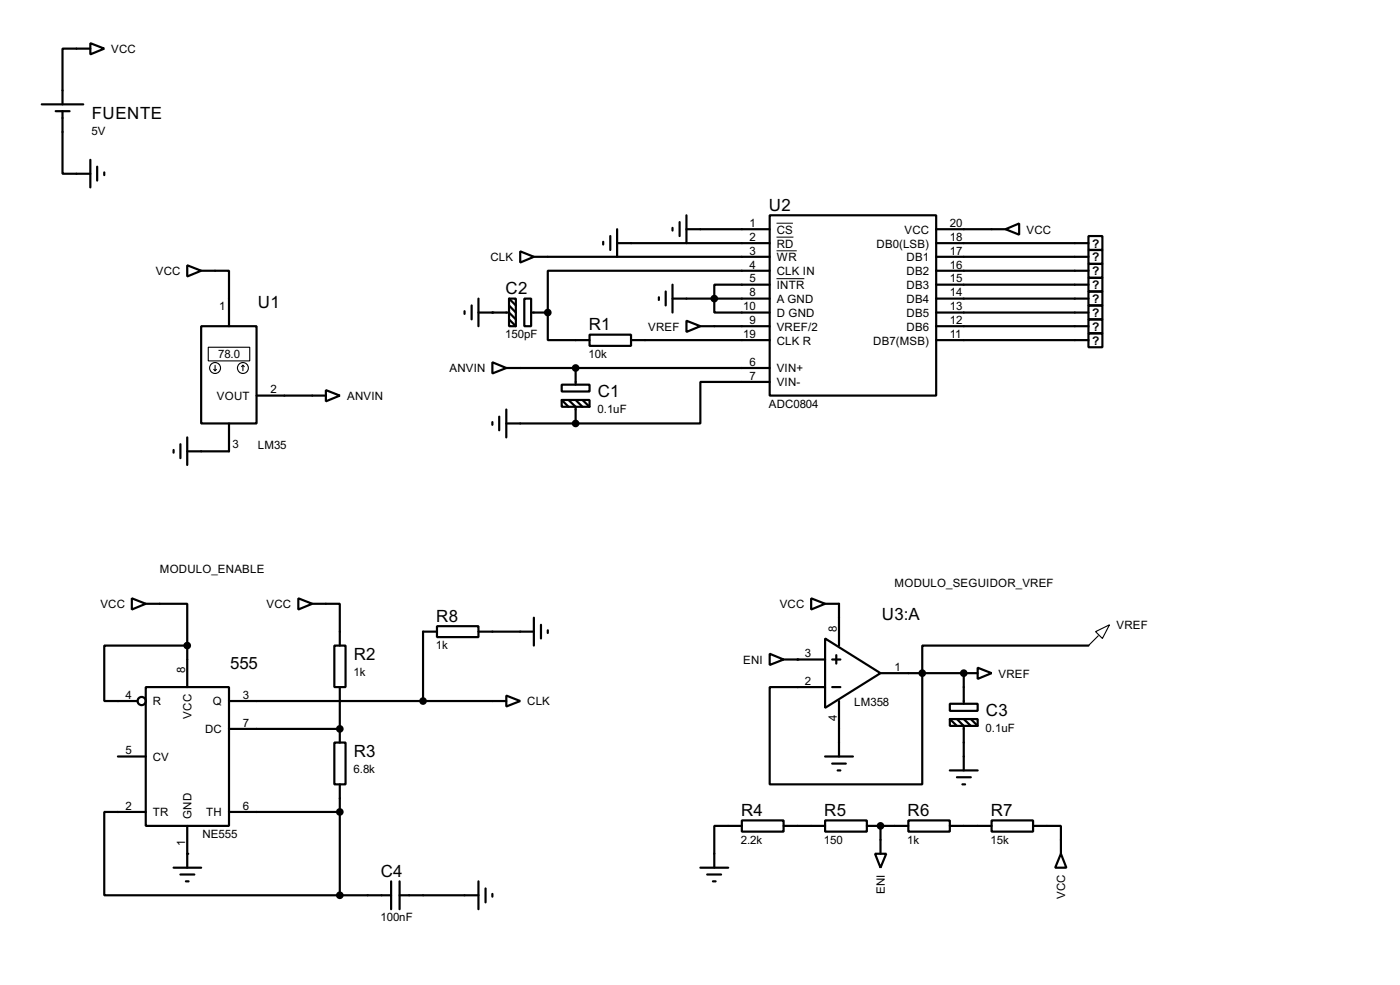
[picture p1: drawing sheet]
<svg xmlns="http://www.w3.org/2000/svg" width="256mm" height="180mm" viewBox="0 0 256 180" stroke-linecap="round" stroke-linejoin="round" font-family="sans-serif">
<g fill="none" stroke="#000" stroke-width=".4">
<path d="M7.7 19.1h7.6M16.6 7.9l2.5 1-2.5 1.1zM16.6 8.9h-5.1v10.2M10.2 20.4h2.6M11.5 20.4v11.4h5.1M16.6 29.3v5M17.8 30.5v2.6M19.1 31.6v.5M125.8 39.4v5.1M141 39.4h30.5v33h-30.5zM34.3 48.6l2.6 1-2.6 1zM36.9 59.7h10.1v17.8h-10.1z"/>
<path d="M36.9 49.6h5.1v10.1M85.1 57v.5M86.4 55.9v2.6M87.7 57.2h5.6l1.2 1.3M87.7 54.7v5M93.3 54.7h1.2v5h-1.2zM93.3 54.7l1.2 1.2M93.3 55.9l1.2 1.3M93.3 58.5l1.2 1.2M95.3 46l2.5 1-2.5 1.1zM96.1 54.7h1.2v5h-1.2zM97.3 57.2h3.1"/>
<path d="M97.8 47h43.2M100.4 57.2v5.1h7.6M110.5 44.3v.5M111.8 43.2v2.6M113.1 44.5h27.9M113.1 42v5M120.7 54.4v.5M122 53.4v2.5M123.2 54.7h17.8M123.2 41.7v.5M123.2 52.1v5.1M124.5 40.7v2.5"/>
<path d="M125.8 58.7l2.5 1-2.5 1.1zM125.8 42h15.2M128.3 59.7h12.7M141 49.6h-40.6v7.6M141 52.1h-10.1v5.1h10.1M171.5 42h12.7M171.5 59.7h27.9M171.5 44.5h27.9M171.5 47h27.9M171.5 49.6h27.9M171.5 52.1h27.9M171.5 54.7h27.9"/>
<path d="M171.5 57.2h27.9M184.2 42l2.5-1.1v2.1zM199.4 43.2h2.6v2.6h-2.6zM199.4 45.8h2.6v2.5h-2.6zM199.4 48.3h2.6v2.6h-2.6zM199.4 50.9h2.6v2.5h-2.6zM199.4 53.4h2.6v2.5h-2.6zM199.4 55.9h2.6v2.6h-2.6zM199.4 58.5h2.6v2.5h-2.6zM42 77.5v5.1h-7.7M47 72.4h12.7M59.7 71.4l2.6 1-2.6 1.1z"/>
<path d="M90.2 66.3l2.6 1.1-2.6 1zM90.2 77.3v.5M91.5 76.3v2.5M92.8 67.4h48.2M92.8 77.5h12.7M92.8 75v5.1M102.9 70.4h5.1v1.3h-5.1zM102.9 73.2h5.1v1.3h-5.1zM102.9 73.2l1.3 1.3M104.2 73.2l1.3 1.3v3M105.5 67.4v3M105.5 73.2l1.2 1.3"/>
<path d="M106.7 73.2l1.3 1.3M108 61.3h7.6v2h-7.6zM115.6 62.3h25.4M141 69.9h-12.7v7.6h-22.8M171.5 62.3h27.9M199.4 61h2.6v2.6h-2.6zM31.8 82.4v.5M33.1 81.3v2.6M34.3 80.1v5M24.2 109.5l2.5 1-2.5 1.1zM26.7 110.5h7.6v7.7M34.3 118.2h-15.2v10.1h6.1"/>
<path d="M34.3 118.2v7.6M54.7 109.5l2.5 1-2.5 1.1zM57.2 110.5h5.1v7.7M61.3 118.2h2v7.6h-2zM80.1 114.6h7.6v2h-7.6zM80.1 115.6h-2.6v12.7M87.7 115.6h10.1M97.8 113.1v5.1M99.1 114.4v2.5M100.4 115.4v.5M141 119.7l2.6 1-2.6 1zM148.6 109.5l2.6 1-2.6 1.1z"/>
<path d="M151.2 116.9l10.1 6.3-10.1 6.4zM151.2 110.5h2.5v7.7M153.2 119.9v1.6M199.4 118.2h-30.4v25.4h-28v-17.8h10.2M21.6 138.5h5.1M26.7 125.8h15.3v25.4h-15.3zM42 133.4h20.3M42 128.3h50.8M61.3 135.9h2v7.7h-2zM62.3 125.8v10.1M92.8 127.3l2.5 1-2.5 1zM143.6 120.7h7.6"/>
<path d="M151.2 138.5h5.1M152.5 125.8h1.5M152.5 120.7h1.5M152.5 139.8h2.5M153.7 128.3v10.2M161.3 123.2h17.8M174 128.8h5.1v1.3h-5.1zM174 131.6h5.1v1.3h-5.1zM174 131.6l1.3 1.3M175.3 131.6l1.3 1.3v8.1M176.6 123.2v5.6M176.6 131.6l1.3 1.3"/>
<path d="M177.9 131.6l1.2 1.3M179.1 122.2l2.6 1-2.6 1.1zM26.7 148.6h-7.6v15.3h43.2M31.8 158.8h5.1M34.3 151.2v7.6M42 148.6h20.3M62.3 143.6v20.3M128.3 158.8h5.1M135.9 150.2h7.7v2h-7.7zM135.9 151.2h-5v7.6M143.6 151.2h7.6M151.2 150.2h7.6v2h-7.6z"/>
<path d="M153.5 141h.5M158.8 151.2h7.6M160.3 156.3h2.1l-1.1 2.5zM161.3 151.2v5.1M166.4 150.2h7.6v2h-7.6zM174 151.2h7.7M174 141h5.1M175.3 142.3h2.6M176.3 143.6h.5M181.7 150.2h7.6v2h-7.6zM189.3 151.2h5.1v5.1M194.4 156.3l1 2.5h-2.1z"/>
<path d="M33.1 160.1h2.5M34.1 161.3h.5M62.3 163.9h9.4M71.7 161.3v5.1M73.2 163.9h14.5M73.2 161.3v5.1M87.7 161.3v5.1M89 162.6v2.6M90.2 163.6v.5M129.6 160.1h2.5M130.6 161.3h.5"/>
<circle cx="25.9" cy="128.3" r=".75"/>
</g>
<g fill="#000">
<circle cx="90.2" cy="57.2" r=".2"/>
<circle cx="100.4" cy="57.2" r=".2"/>
<circle cx="105.5" cy="67.4" r=".2"/>
<circle cx="105.5" cy="77.5" r=".2"/>
<circle cx="62.3" cy="133.4" r=".2"/>
<circle cx="146.1" cy="120.7" r=".2"/>
<circle cx="176.6" cy="123.2" r=".2"/>
<circle cx="34.3" cy="156.3" r=".2"/>
<circle cx="161.3" cy="151.2" r=".2"/>
</g>
<g fill="none" stroke="#000" stroke-width=".2">
<path d="M38.2 63.6h7.6v2.5h-7.6zM39.2 67.6l.2 .3M39.4 66.9v1M39.7 67.6l-.3 .3M44.5 66.9l-.2 .2M44.5 66.9l.3 .2M44.5 66.9v1M200.7 115.6l2.6-1.2-1.3 2.5zM201.2 116.4l-1.8 1.8"/>
<circle cx="39.4" cy="67.4" r="1"/>
<circle cx="44.5" cy="67.4" r="1"/>
</g>
<path d="M142.3 43.4h3.1M142.3 45.9h3.7M142.3 51h5.1M142.3 40.9h3" fill="none" stroke="#000" stroke-width=".18"/>
<g fill="#000" stroke="#000" stroke-width=".4">
<circle cx="100.3" cy="57.2" r=".5"/>
<circle cx="130.8" cy="54.7" r=".5"/>
<circle cx="105.4" cy="67.4" r=".5"/>
<circle cx="105.4" cy="77.5" r=".5"/>
<circle cx="34.3" cy="118.2" r=".5"/>
<circle cx="62.2" cy="133.4" r=".5"/>
<circle cx="77.5" cy="128.3" r=".5"/>
<circle cx="168.9" cy="123.2" r=".5"/>
<circle cx="176.5" cy="123.2" r=".5"/>
<circle cx="62.2" cy="148.6" r=".5"/>
<circle cx="161.3" cy="151.2" r=".5"/>
<circle cx="62.2" cy="163.9" r=".5"/>
</g>
<g font-size="3.5">
<text x="16.8" y="21.8">FUENTE</text>
<text x="140.9" y="38.6">U2</text>
<text x="92.6" y="53.9">C2</text>
<text x="47.3" y="56.4">U1</text>
<text x="107.9" y="60.5">R1</text>
<text x="109.5" y="72.6">C1</text>
<text x="79.9" y="113.8">R8</text>
<text x="161.6" y="113.6">U3:A</text>
<text x="42.2" y="122.4">555</text>
<text x="64.8" y="120.9">R2</text>
<text x="180.6" y="131">C3</text>
<text x="64.8" y="138.6">R3</text>
<text x="135.8" y="149.4">R4</text>
<text x="151" y="149.4">R5</text>
<text x="166.3" y="149.4">R6</text>
<text x="181.5" y="149.4">R7</text>
<text x="69.8" y="160.5">C4</text>
</g>
<g font-size="2.5">
<text x="200.1" y="45.3">?</text>
<text x="200.1" y="47.8">?</text>
<text x="200.1" y="50.4">?</text>
<text x="200.1" y="52.9">?</text>
<text x="200.1" y="55.4">?</text>
<text x="200.1" y="58">?</text>
<text x="200.1" y="60.5">?</text>
<text x="200.1" y="63.1">?</text>
</g>
<g font-size="2.4">
<text x="20.4" y="9.7">VCC</text>
<text x="16.8" y="24.7">5V</text>
<text x="137.3" y="41.6">1</text>
<text x="174" y="41.6">20</text>
<text x="89.8" y="47.8">CLK</text>
<text x="137.3" y="44.1">2</text>
<text x="137.3" y="46.6">3</text>
<text x="142.3" y="45.3">RD</text>
<text x="142.3" y="47.8">WR</text>
<text x="142.3" y="42.7">CS</text>
<text x="160.6" y="45.3">DB0(LSB)</text>
<text x="165.7" y="42.7">VCC</text>
<text x="166.1" y="47.8">DB1</text>
<text x="174" y="46.6">17</text>
<text x="174" y="44.1">18</text>
<text x="188" y="42.7">VCC</text>
<text x="28.5" y="50.4">VCC</text>
<text x="137.3" y="49.2">4</text>
<text x="137.3" y="51.7">5</text>
<text x="142.3" y="50.4">CLK IN</text>
<text x="142.3" y="52.9">INTR</text>
<text x="166.1" y="52.9">DB3</text>
<text x="166.1" y="50.4">DB2</text>
<text x="174" y="51.7">15</text>
<text x="174" y="49.2">16</text>
<text x="40.2" y="56.8">1</text>
<text x="136.2" y="56.8">10</text>
<text x="137.3" y="59.3">9</text>
<text x="137.3" y="54.3">8</text>
<text x="142.3" y="55.4">A GND</text>
<text x="142.3" y="58">D GND</text>
<text x="166.1" y="58">DB5</text>
<text x="166.1" y="55.4">DB4</text>
<text x="174" y="59.3">12</text>
<text x="174" y="56.8">13</text>
<text x="174" y="54.3">14</text>
<text x="40" y="65.6">78.0</text>
<text x="92.6" y="61.9">150pF</text>
<text x="107.8" y="65.5">10k</text>
<text x="118.7" y="60.5">VREF</text>
<text x="136.2" y="61.9">19</text>
<text x="142.3" y="60.5">VREF/2</text>
<text x="142.3" y="63.1">CLK R</text>
<text x="160" y="63.1">DB7(MSB)</text>
<text x="166.1" y="60.5">DB6</text>
<text x="174" y="61.9">11</text>
<text x="49.6" y="72">2</text>
<text x="82.3" y="68.1">ANVIN</text>
<text x="137.3" y="67">6</text>
<text x="137.3" y="69.5">7</text>
<text x="142.3" y="68.1">VIN+</text>
<text x="142.3" y="70.7">VIN-</text>
<text x="39.7" y="73.2">VOUT</text>
<text x="63.6" y="73.2">ANVIN</text>
<text x="109.5" y="75.5">0.1uF</text>
<text x="140.8" y="74.6">ADC0804</text>
<text x="42.6" y="82.1">3</text>
<text x="47.2" y="82.2">LM35</text>
<text x="29.3" y="104.9">MODULO_ENABLE</text>
<text x="163.9" y="107.5">MODULO_SEGUIDOR_VREF</text>
<text x="18.4" y="111.3">VCC</text>
<text x="48.8" y="111.3">VCC</text>
<text x="142.8" y="111.3">VCC</text>
<text x="79.9" y="118.8">1k</text>
<text x="153.3" y="115.6" transform="rotate(-90 153.3 115.6)">8</text>
<text x="204.5" y="115.2">VREF</text>
<text x="33.9" y="123.2" transform="rotate(-90 33.9 123.2)">8</text>
<text x="64.8" y="123.8">1k</text>
<text x="136.1" y="121.5">ENI</text>
<text x="147.5" y="120.3">3</text>
<text x="147.5" y="125.4">2</text>
<text x="163.9" y="122.8">1</text>
<text x="182.9" y="124">VREF</text>
<text x="23" y="127.9">4</text>
<text x="28" y="129.1">R</text>
<text x="35.1" y="131.6" transform="rotate(-90 35.1 131.6)">VCC</text>
<text x="39" y="129.1">Q</text>
<text x="44.5" y="127.9">3</text>
<text x="96.6" y="129.1">CLK</text>
<text x="153.3" y="132" transform="rotate(-90 153.3 132)">4</text>
<text x="156.5" y="129.3">LM358</text>
<text x="37.6" y="134.2">DC</text>
<text x="44.5" y="133">7</text>
<text x="180.6" y="133.9">0.1uF</text>
<text x="23" y="138.1">5</text>
<text x="28" y="139.3">CV</text>
<text x="64.8" y="141.6">6.8k</text>
<text x="23" y="148.2">2</text>
<text x="28" y="149.4">TR</text>
<text x="35.1" y="149.9" transform="rotate(-90 35.1 149.9)">GND</text>
<text x="37.8" y="149.4">TH</text>
<text x="44.5" y="148.2">6</text>
<text x="33.9" y="154.8" transform="rotate(-90 33.9 154.8)">1</text>
<text x="37.1" y="153.4">NE555</text>
<text x="135.7" y="154.4">2.2k</text>
<text x="151" y="154.4">150</text>
<text x="166.2" y="154.4">1k</text>
<text x="181.5" y="154.4">15k</text>
<text x="162.1" y="163.7" transform="rotate(-90 162.1 163.7)">ENI</text>
<text x="195.2" y="164.6" transform="rotate(-90 195.2 164.6)">VCC</text>
<text x="69.7" y="168.6">100nF</text>
</g>
</svg>
